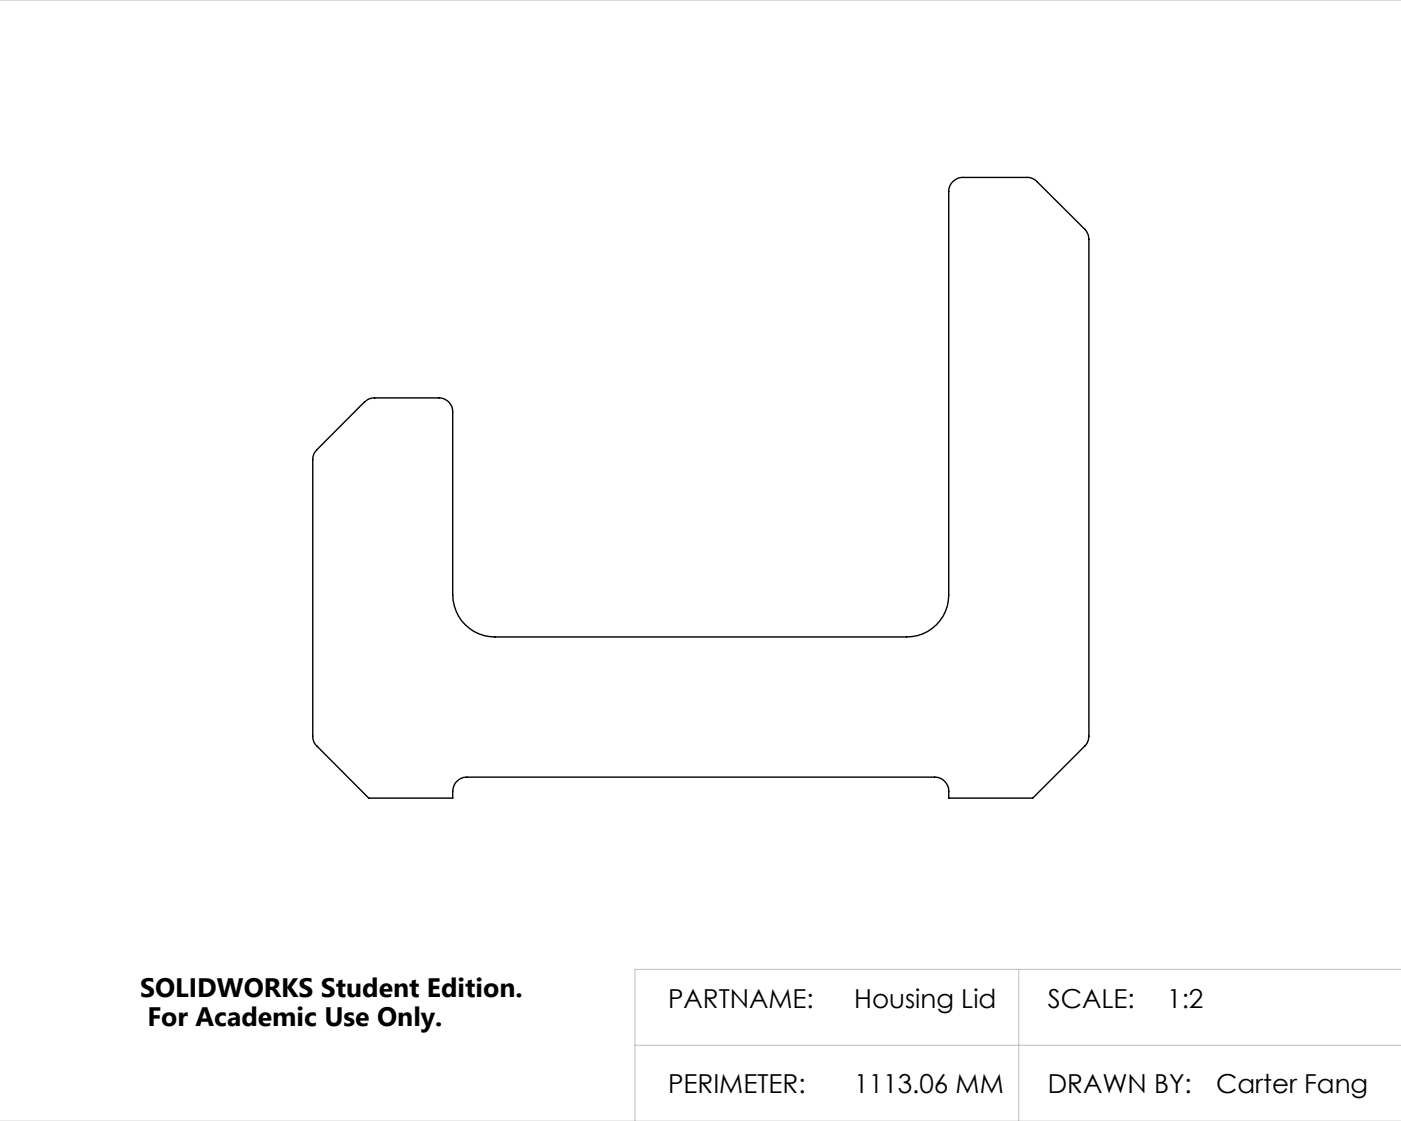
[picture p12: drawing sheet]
<svg xmlns="http://www.w3.org/2000/svg" width="250mm" height="200mm" viewBox="0 0 250 200" stroke-linecap="round" stroke-linejoin="round" font-family="sans-serif">
<path d="M0 0h250M181.8 172.9v27.1M250 172.9h-136.7v27.1M113.3 186.5h136.7M0 200h250" fill="none" stroke="#c0c0c0" stroke-width=".18"/>
<path d="M65.1 71.7a2.47 2.47 0 0 1 1.8-.7h11.4a2.41 2.41 0 0 1 2.5 2.5v32.7a7.5 7.5 0 0 0 7.5 7.4h73.5a7.5 7.5 0 0 0 7.5-7.4v-72a2.53 2.53 0 0 1 2.5-2.5h11.5a2.32 2.32 0 0 1 1.7 .7l8.6 8.5a2.71 2.71 0 0 1 .7 1.8v88.6a2.72 2.72 0 0 1-.7 1.8l-9.3 9.3h-15a3.3 3.3 0 0 0-.7-3 2.32 2.32 0 0 0-1.8-.7h-83.5a2.53 2.53 0 0 0-2.5 2.5v1.2h-15l-9.2-9.3a2.32 2.32 0 0 1-.8-1.8v-49.3a2.32 2.32 0 0 1 .8-1.8z" fill="none" stroke="#000" stroke-width=".25"/>
<g font-size="4.8">
<text x="25" y="177.9">SOLIDWORKS Student Edition.</text>
<text x="26.3" y="183">For Academic Use Only.</text>
</g>
<g font-size="4.7">
<text x="119.2" y="179.8">PARTNAME:</text>
<text x="152.4" y="179.8">Housing Lid</text>
<text x="187" y="179.8">SCALE:</text>
<text x="208.3" y="179.8">1:2</text>
<text x="119.2" y="194.9">PERIMETER:</text>
<text x="152.4" y="194.9">1113.06 MM</text>
<text x="187" y="194.9">DRAWN BY:</text>
<text x="217" y="194.9">Carter Fang</text>
</g>
</svg>
